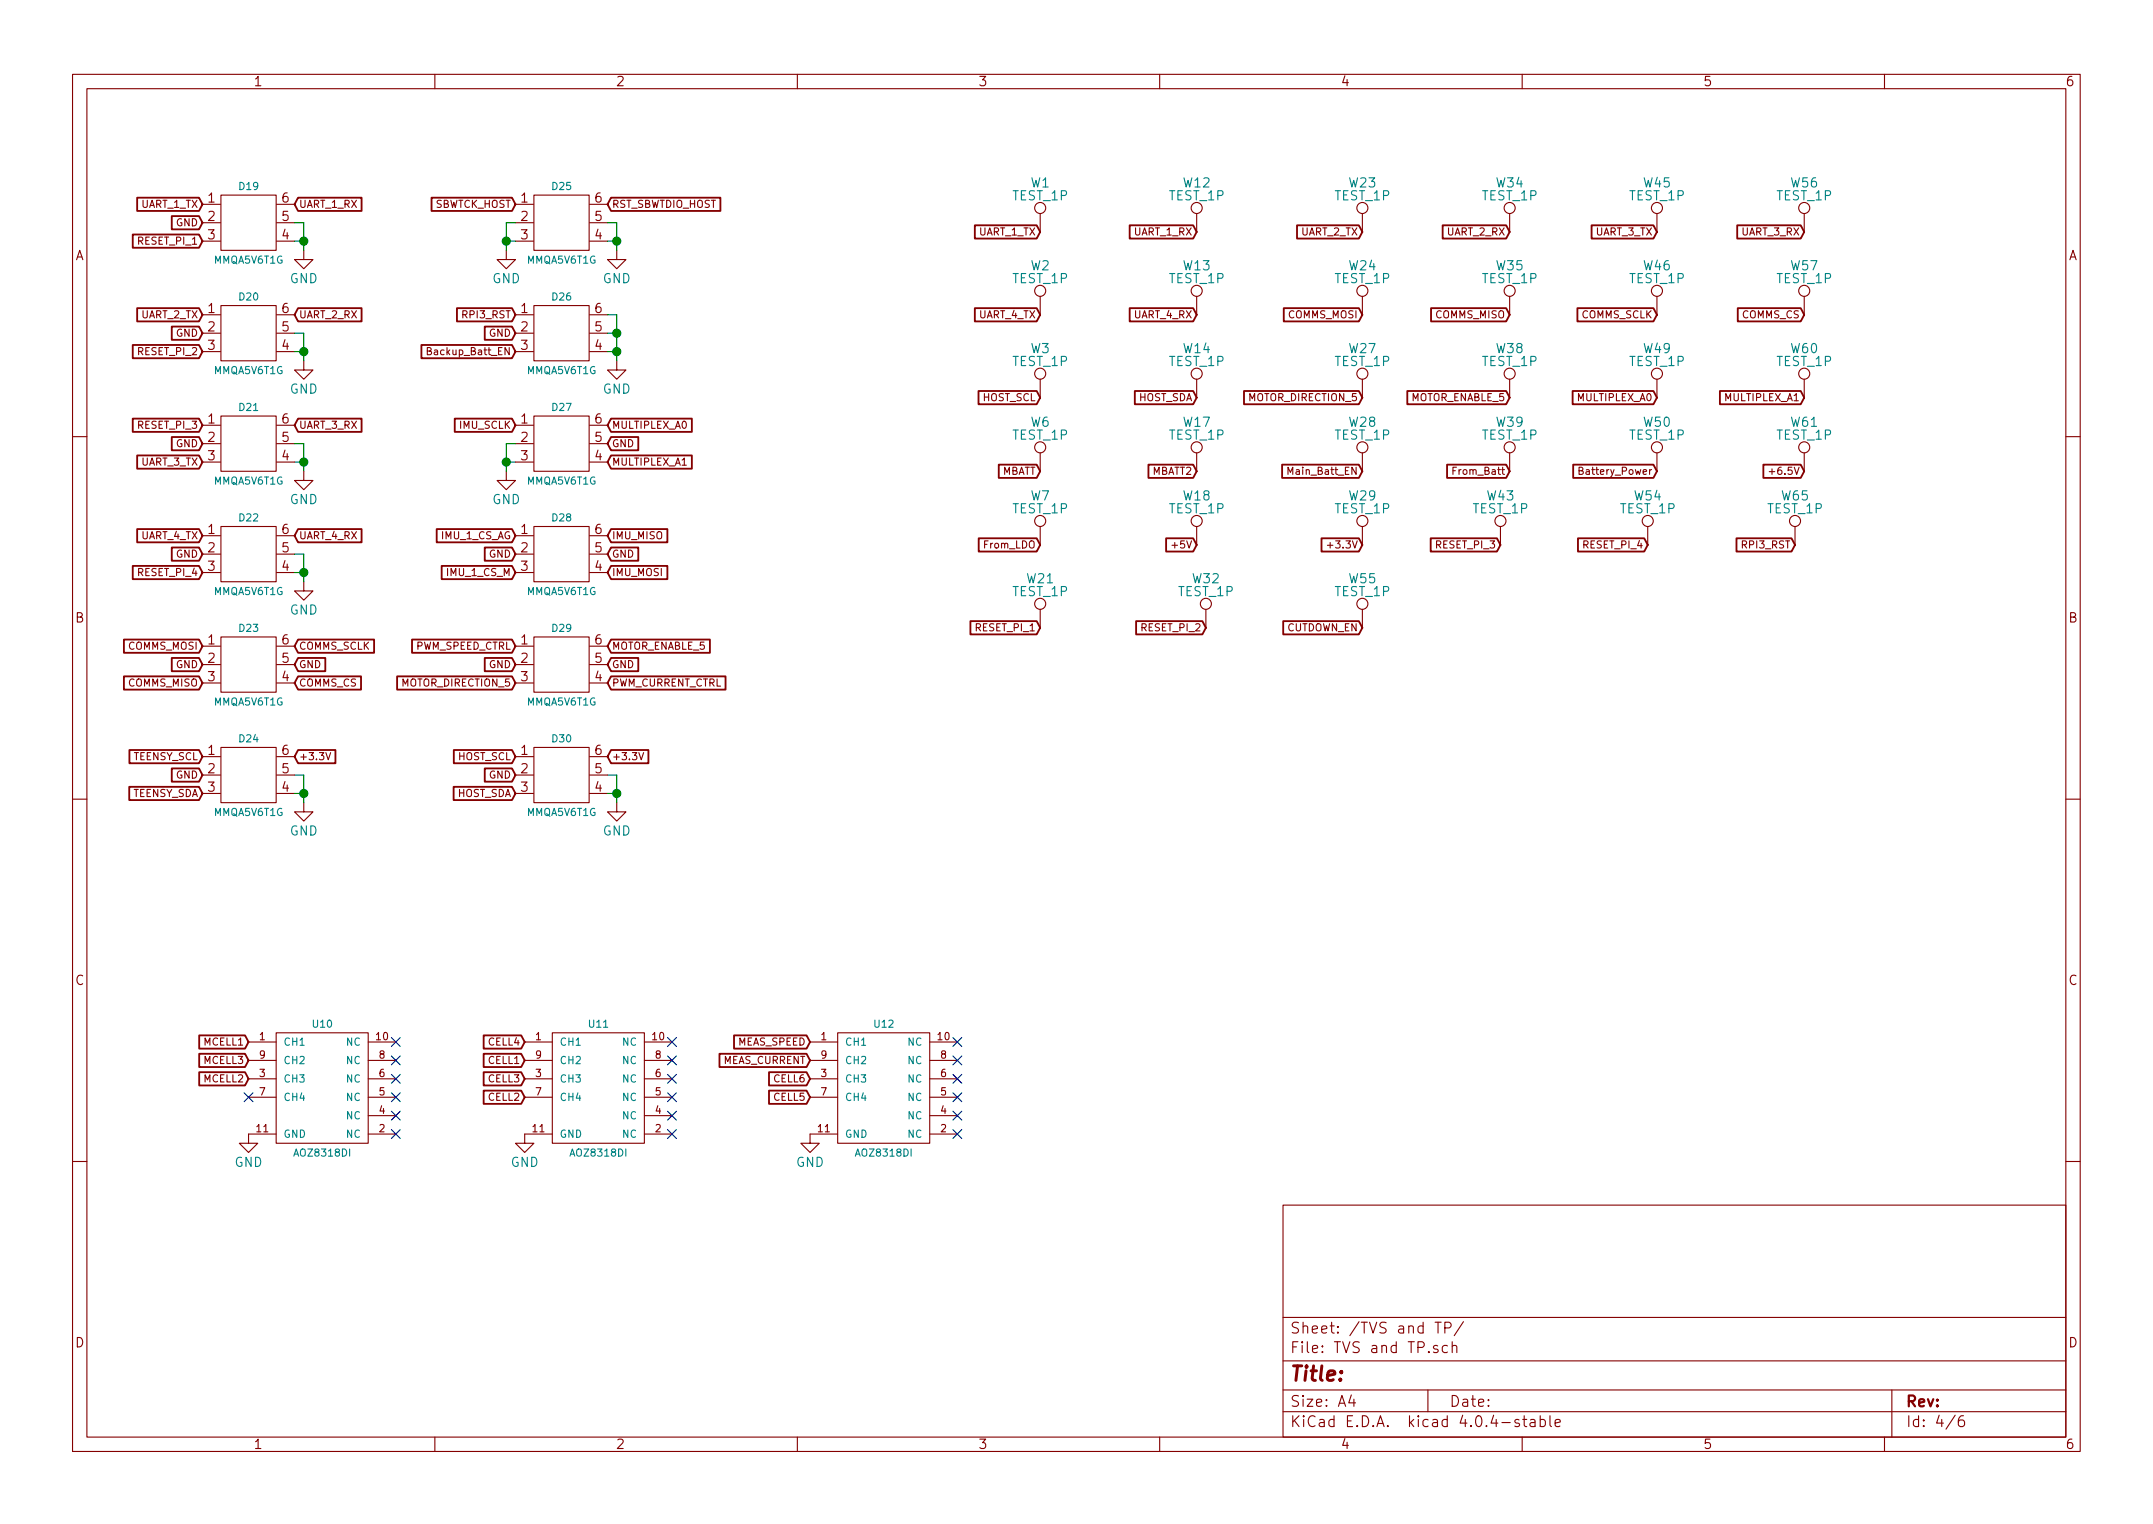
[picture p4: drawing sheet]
EESchema Schematic File Version 2
LIBS:DAQCS_Rev1-rescue
LIBS:power
LIBS:device
LIBS:transistors
LIBS:conn
LIBS:linear
LIBS:regul
LIBS:74xx
LIBS:cmos4000
LIBS:adc-dac
LIBS:memory
LIBS:xilinx
LIBS:microcontrollers
LIBS:dsp
LIBS:microchip
LIBS:analog_switches
LIBS:motorola
LIBS:texas
LIBS:intel
LIBS:audio
LIBS:interface
LIBS:digital-audio
LIBS:philips
LIBS:display
LIBS:cypress
LIBS:siliconi
LIBS:opto
LIBS:atmel
LIBS:contrib
LIBS:valves
LIBS:msp430fr4994
LIBS:asemb-24mhz-xy-t
LIBS:pct2075d,118
LIBS:ms560702ba03-50
LIBS:lsm9ds1
LIBS:adg704brmz
LIBS:lt3481
LIBS:az2117h
LIBS:lt8609
LIBS:ltc2992
LIBS:TVS_Small
LIBS:tvsSmall
LIBS:mmqa5v6t1g
LIBS:led_x2_3pin
LIBS:bme280
LIBS:aoz8318di
LIBS:switch_dpdt
LIBS:SWITCH_3PDT
LIBS:teensy3_6-OuterHeadersOnly
LIBS:mounting_hole_eighth_inch
EELAYER 25 0
EELAYER END
$Descr A4 11693 8268
encoding utf-8
Sheet 4 6
Title ""
Date ""
Rev ""
Comp ""
Comment1 ""
Comment2 ""
Comment3 ""
Comment4 ""
$EndDescr
$Comp
L MMQA5V6T1G D19
U 1 1
P 1350 1200
F 0 "D19" H 1350 1400 39  0000 C CNN
F 1 "MMQA5V6T1G" H 1350 1000 39  0000 C CNN
F 2 "Dans_Parts:SC-74" H 1350 1200 39  0001 C CNN
F 3 "" H 1350 1200 39  0001 C CNN
	1    1350 1200
	1    0    0    -1  
$EndComp
Text GLabel 1100 1100 0    39   Input ~ 0
UART_1_TX
Text GLabel 1600 1100 2    39   Input ~ 0
UART_1_RX
Text GLabel 1100 1300 0    39   Input ~ 0
RESET_PI_1
$Comp
L GND #PWR060
U 1 1
P 1650 1350
F 0 "#PWR060" H 1650 1100 50  0001 C CNN
F 1 "GND" H 1650 1200 50  0000 C CNN
F 2 "" H 1650 1350 50  0000 C CNN
F 3 "" H 1650 1350 50  0000 C CNN
	1    1650 1350
	1    0    0    -1  
$EndComp
Wire Wire Line
	1650 1200 1650 1350
Wire Wire Line
	1650 1200 1600 1200
Wire Wire Line
	1600 1300 1650 1300
Connection ~ 1650 1300
Text GLabel 1100 1200 0    39   Input ~ 0
GND
$Comp
L MMQA5V6T1G D20
U 1 1
P 1350 1800
F 0 "D20" H 1350 2000 39  0000 C CNN
F 1 "MMQA5V6T1G" H 1350 1600 39  0000 C CNN
F 2 "Dans_Parts:SC-74" H 1350 1800 39  0001 C CNN
F 3 "" H 1350 1800 39  0001 C CNN
	1    1350 1800
	1    0    0    -1  
$EndComp
Text GLabel 1100 1700 0    39   Input ~ 0
UART_2_TX
Text GLabel 1600 1700 2    39   Input ~ 0
UART_2_RX
Text GLabel 1100 1900 0    39   Input ~ 0
RESET_PI_2
$Comp
L GND #PWR061
U 1 1
P 1650 1950
F 0 "#PWR061" H 1650 1700 50  0001 C CNN
F 1 "GND" H 1650 1800 50  0000 C CNN
F 2 "" H 1650 1950 50  0000 C CNN
F 3 "" H 1650 1950 50  0000 C CNN
	1    1650 1950
	1    0    0    -1  
$EndComp
Wire Wire Line
	1650 1800 1650 1950
Wire Wire Line
	1650 1800 1600 1800
Wire Wire Line
	1600 1900 1650 1900
Connection ~ 1650 1900
Text GLabel 1100 1800 0    39   Input ~ 0
GND
$Comp
L MMQA5V6T1G D21
U 1 1
P 1350 2400
F 0 "D21" H 1350 2600 39  0000 C CNN
F 1 "MMQA5V6T1G" H 1350 2200 39  0000 C CNN
F 2 "Dans_Parts:SC-74" H 1350 2400 39  0001 C CNN
F 3 "" H 1350 2400 39  0001 C CNN
	1    1350 2400
	1    0    0    -1  
$EndComp
Text GLabel 1100 2500 0    39   Input ~ 0
UART_3_TX
Text GLabel 1600 2300 2    39   Input ~ 0
UART_3_RX
Text GLabel 1100 2300 0    39   Input ~ 0
RESET_PI_3
$Comp
L GND #PWR062
U 1 1
P 1650 2550
F 0 "#PWR062" H 1650 2300 50  0001 C CNN
F 1 "GND" H 1650 2400 50  0000 C CNN
F 2 "" H 1650 2550 50  0000 C CNN
F 3 "" H 1650 2550 50  0000 C CNN
	1    1650 2550
	1    0    0    -1  
$EndComp
Wire Wire Line
	1650 2400 1650 2550
Wire Wire Line
	1650 2400 1600 2400
Wire Wire Line
	1600 2500 1650 2500
Connection ~ 1650 2500
Text GLabel 1100 2400 0    39   Input ~ 0
GND
$Comp
L MMQA5V6T1G D22
U 1 1
P 1350 3000
F 0 "D22" H 1350 3200 39  0000 C CNN
F 1 "MMQA5V6T1G" H 1350 2800 39  0000 C CNN
F 2 "Dans_Parts:SC-74" H 1350 3000 39  0001 C CNN
F 3 "" H 1350 3000 39  0001 C CNN
	1    1350 3000
	1    0    0    -1  
$EndComp
Text GLabel 1100 2900 0    39   Input ~ 0
UART_4_TX
Text GLabel 1600 2900 2    39   Input ~ 0
UART_4_RX
Text GLabel 1100 3100 0    39   Input ~ 0
RESET_PI_4
$Comp
L GND #PWR063
U 1 1
P 1650 3150
F 0 "#PWR063" H 1650 2900 50  0001 C CNN
F 1 "GND" H 1650 3000 50  0000 C CNN
F 2 "" H 1650 3150 50  0000 C CNN
F 3 "" H 1650 3150 50  0000 C CNN
	1    1650 3150
	1    0    0    -1  
$EndComp
Wire Wire Line
	1650 3000 1650 3150
Wire Wire Line
	1650 3000 1600 3000
Wire Wire Line
	1600 3100 1650 3100
Connection ~ 1650 3100
Text GLabel 1100 3000 0    39   Input ~ 0
GND
$Comp
L MMQA5V6T1G D23
U 1 1
P 1350 3600
F 0 "D23" H 1350 3800 39  0000 C CNN
F 1 "MMQA5V6T1G" H 1350 3400 39  0000 C CNN
F 2 "Dans_Parts:SC-74" H 1350 3600 39  0001 C CNN
F 3 "" H 1350 3600 39  0001 C CNN
	1    1350 3600
	1    0    0    -1  
$EndComp
Text GLabel 1100 3500 0    39   Input ~ 0
COMMS_MOSI
Text GLabel 1600 3500 2    39   Input ~ 0
COMMS_SCLK
Text GLabel 1100 3700 0    39   Input ~ 0
COMMS_MISO
Text GLabel 1100 3600 0    39   Input ~ 0
GND
Text GLabel 1600 3700 2    39   Input ~ 0
COMMS_CS
Text GLabel 1600 3600 2    39   Input ~ 0
GND
$Comp
L MMQA5V6T1G D24
U 1 1
P 1350 4200
F 0 "D24" H 1350 4400 39  0000 C CNN
F 1 "MMQA5V6T1G" H 1350 4000 39  0000 C CNN
F 2 "Dans_Parts:SC-74" H 1350 4200 39  0001 C CNN
F 3 "" H 1350 4200 39  0001 C CNN
	1    1350 4200
	1    0    0    -1  
$EndComp
Text GLabel 1100 4300 0    39   Input ~ 0
TEENSY_SDA
Text GLabel 1100 4200 0    39   Input ~ 0
GND
$Comp
L GND #PWR064
U 1 1
P 1650 4350
F 0 "#PWR064" H 1650 4100 50  0001 C CNN
F 1 "GND" H 1650 4200 50  0000 C CNN
F 2 "" H 1650 4350 50  0000 C CNN
F 3 "" H 1650 4350 50  0000 C CNN
	1    1650 4350
	1    0    0    -1  
$EndComp
Wire Wire Line
	1650 4200 1650 4350
Wire Wire Line
	1650 4300 1600 4300
Wire Wire Line
	1600 4200 1650 4200
Connection ~ 1650 4300
Text GLabel 1100 4100 0    39   Input ~ 0
TEENSY_SCL
$Comp
L MMQA5V6T1G D30
U 1 1
P 3050 4200
F 0 "D30" H 3050 4400 39  0000 C CNN
F 1 "MMQA5V6T1G" H 3050 4000 39  0000 C CNN
F 2 "Dans_Parts:SC-74" H 3050 4200 39  0001 C CNN
F 3 "" H 3050 4200 39  0001 C CNN
	1    3050 4200
	1    0    0    -1  
$EndComp
Text GLabel 2800 4300 0    39   Input ~ 0
HOST_SDA
Text GLabel 2800 4200 0    39   Input ~ 0
GND
$Comp
L GND #PWR065
U 1 1
P 3350 4350
F 0 "#PWR065" H 3350 4100 50  0001 C CNN
F 1 "GND" H 3350 4200 50  0000 C CNN
F 2 "" H 3350 4350 50  0000 C CNN
F 3 "" H 3350 4350 50  0000 C CNN
	1    3350 4350
	1    0    0    -1  
$EndComp
Wire Wire Line
	3350 4200 3350 4350
Wire Wire Line
	3350 4300 3300 4300
Wire Wire Line
	3300 4200 3350 4200
Connection ~ 3350 4300
Text GLabel 2800 4100 0    39   Input ~ 0
HOST_SCL
$Comp
L MMQA5V6T1G D29
U 1 1
P 3050 3600
F 0 "D29" H 3050 3800 39  0000 C CNN
F 1 "MMQA5V6T1G" H 3050 3400 39  0000 C CNN
F 2 "Dans_Parts:SC-74" H 3050 3600 39  0001 C CNN
F 3 "" H 3050 3600 39  0001 C CNN
	1    3050 3600
	1    0    0    -1  
$EndComp
Text GLabel 2800 3500 0    39   Input ~ 0
PWM_SPEED_CTRL
Text GLabel 3300 3500 2    39   Input ~ 0
MOTOR_ENABLE_5
Text GLabel 3300 3700 2    39   Input ~ 0
PWM_CURRENT_CTRL
Text GLabel 2800 3600 0    39   Input ~ 0
GND
Text GLabel 2800 3700 0    39   Input ~ 0
MOTOR_DIRECTION_5
Text GLabel 3300 3600 2    39   Input ~ 0
GND
$Comp
L MMQA5V6T1G D25
U 1 1
P 3050 1200
F 0 "D25" H 3050 1400 39  0000 C CNN
F 1 "MMQA5V6T1G" H 3050 1000 39  0000 C CNN
F 2 "Dans_Parts:SC-74" H 3050 1200 39  0001 C CNN
F 3 "" H 3050 1200 39  0001 C CNN
	1    3050 1200
	1    0    0    -1  
$EndComp
Text GLabel 2800 1100 0    39   Input ~ 0
SBWTCK_HOST
Text GLabel 3300 1100 2    39   Input ~ 0
RST_SBWTDIO_HOST
$Comp
L GND #PWR066
U 1 1
P 3350 1350
F 0 "#PWR066" H 3350 1100 50  0001 C CNN
F 1 "GND" H 3350 1200 50  0000 C CNN
F 2 "" H 3350 1350 50  0000 C CNN
F 3 "" H 3350 1350 50  0000 C CNN
	1    3350 1350
	1    0    0    -1  
$EndComp
Wire Wire Line
	3350 1200 3350 1350
Wire Wire Line
	3350 1200 3300 1200
Wire Wire Line
	3300 1300 3350 1300
Connection ~ 3350 1300
$Comp
L GND #PWR067
U 1 1
P 2750 1350
F 0 "#PWR067" H 2750 1100 50  0001 C CNN
F 1 "GND" H 2750 1200 50  0000 C CNN
F 2 "" H 2750 1350 50  0000 C CNN
F 3 "" H 2750 1350 50  0000 C CNN
	1    2750 1350
	1    0    0    -1  
$EndComp
Wire Wire Line
	2800 1200 2750 1200
Wire Wire Line
	2750 1200 2750 1350
Wire Wire Line
	2750 1300 2800 1300
Connection ~ 2750 1300
$Comp
L MMQA5V6T1G D28
U 1 1
P 3050 3000
F 0 "D28" H 3050 3200 39  0000 C CNN
F 1 "MMQA5V6T1G" H 3050 2800 39  0000 C CNN
F 2 "Dans_Parts:SC-74" H 3050 3000 39  0001 C CNN
F 3 "" H 3050 3000 39  0001 C CNN
	1    3050 3000
	1    0    0    -1  
$EndComp
Text GLabel 2800 2900 0    39   Input ~ 0
IMU_1_CS_AG
Text GLabel 3300 3100 2    39   Input ~ 0
IMU_MOSI
Text GLabel 2800 3100 0    39   Input ~ 0
IMU_1_CS_M
Text GLabel 2800 3000 0    39   Input ~ 0
GND
Text GLabel 3300 2900 2    39   Input ~ 0
IMU_MISO
Text GLabel 3300 3000 2    39   Input ~ 0
GND
$Comp
L MMQA5V6T1G D27
U 1 1
P 3050 2400
F 0 "D27" H 3050 2600 39  0000 C CNN
F 1 "MMQA5V6T1G" H 3050 2200 39  0000 C CNN
F 2 "Dans_Parts:SC-74" H 3050 2400 39  0001 C CNN
F 3 "" H 3050 2400 39  0001 C CNN
	1    3050 2400
	1    0    0    -1  
$EndComp
Text GLabel 3300 2300 2    39   Input ~ 0
MULTIPLEX_A0
Text GLabel 3300 2500 2    39   Input ~ 0
MULTIPLEX_A1
Text GLabel 3300 2400 2    39   Input ~ 0
GND
$Comp
L GND #PWR068
U 1 1
P 2750 2550
F 0 "#PWR068" H 2750 2300 50  0001 C CNN
F 1 "GND" H 2750 2400 50  0000 C CNN
F 2 "" H 2750 2550 50  0000 C CNN
F 3 "" H 2750 2550 50  0000 C CNN
	1    2750 2550
	1    0    0    -1  
$EndComp
Wire Wire Line
	2750 2550 2750 2400
Wire Wire Line
	2750 2400 2800 2400
Wire Wire Line
	2800 2500 2750 2500
Connection ~ 2750 2500
$Comp
L MMQA5V6T1G D26
U 1 1
P 3050 1800
F 0 "D26" H 3050 2000 39  0000 C CNN
F 1 "MMQA5V6T1G" H 3050 1600 39  0000 C CNN
F 2 "Dans_Parts:SC-74" H 3050 1800 39  0001 C CNN
F 3 "" H 3050 1800 39  0001 C CNN
	1    3050 1800
	1    0    0    -1  
$EndComp
Text GLabel 2800 1700 0    39   Input ~ 0
RPI3_RST
Text GLabel 2800 1800 0    39   Input ~ 0
GND
Text GLabel 2800 1900 0    39   Input ~ 0
Backup_Batt_EN
$Comp
L GND #PWR069
U 1 1
P 3350 1950
F 0 "#PWR069" H 3350 1700 50  0001 C CNN
F 1 "GND" H 3350 1800 50  0000 C CNN
F 2 "" H 3350 1950 50  0000 C CNN
F 3 "" H 3350 1950 50  0000 C CNN
	1    3350 1950
	1    0    0    -1  
$EndComp
Wire Wire Line
	3350 1700 3350 1950
Wire Wire Line
	3350 1800 3300 1800
Wire Wire Line
	3300 1900 3350 1900
Connection ~ 3350 1900
Text GLabel 1600 4100 2    39   Input ~ 0
+3.3V
Text GLabel 3300 4100 2    39   Input ~ 0
+3.3V
$Comp
L AOZ8318DI U10
U 1 1
P 1750 5850
F 0 "U10" H 1750 6150 39  0000 C CNN
F 1 "AOZ8318DI" H 1750 5450 39  0000 C CNN
F 2 "Dans_Parts:DFN-10-CenterPad" H 1750 5850 39  0001 C CNN
F 3 "" H 1750 5850 39  0001 C CNN
	1    1750 5850
	1    0    0    -1  
$EndComp
$Comp
L AOZ8318DI U11
U 1 1
P 3250 5850
F 0 "U11" H 3250 6150 39  0000 C CNN
F 1 "AOZ8318DI" H 3250 5450 39  0000 C CNN
F 2 "Dans_Parts:DFN-10-CenterPad" H 3250 5850 39  0001 C CNN
F 3 "" H 3250 5850 39  0001 C CNN
	1    3250 5850
	1    0    0    -1  
$EndComp
$Comp
L GND #PWR070
U 1 1
P 1350 6150
F 0 "#PWR070" H 1350 5900 50  0001 C CNN
F 1 "GND" H 1350 6000 50  0000 C CNN
F 2 "" H 1350 6150 50  0000 C CNN
F 3 "" H 1350 6150 50  0000 C CNN
	1    1350 6150
	1    0    0    -1  
$EndComp
$Comp
L GND #PWR071
U 1 1
P 2850 6150
F 0 "#PWR071" H 2850 5900 50  0001 C CNN
F 1 "GND" H 2850 6000 50  0000 C CNN
F 2 "" H 2850 6150 50  0000 C CNN
F 3 "" H 2850 6150 50  0000 C CNN
	1    2850 6150
	1    0    0    -1  
$EndComp
NoConn ~ 2150 5650
NoConn ~ 2150 5750
NoConn ~ 2150 5850
NoConn ~ 2150 5950
NoConn ~ 2150 6050
NoConn ~ 2150 6150
NoConn ~ 3650 5650
NoConn ~ 3650 5750
NoConn ~ 3650 5850
NoConn ~ 3650 5950
NoConn ~ 3650 6050
NoConn ~ 3650 6150
Text GLabel 1350 5650 0    39   Input ~ 0
MCELL1
Text GLabel 1350 5850 0    39   Input ~ 0
MCELL2
Text GLabel 1350 5750 0    39   Input ~ 0
MCELL3
Text GLabel 2850 5750 0    39   Input ~ 0
CELL1
Text GLabel 2850 5950 0    39   Input ~ 0
CELL2
Text GLabel 2850 5850 0    39   Input ~ 0
CELL3
Text GLabel 2850 5650 0    39   Input ~ 0
CELL4
Text GLabel 4400 5950 0    39   Input ~ 0
CELL5
$Comp
L AOZ8318DI U12
U 1 1
P 4800 5850
F 0 "U12" H 4800 6150 39  0000 C CNN
F 1 "AOZ8318DI" H 4800 5450 39  0000 C CNN
F 2 "Dans_Parts:DFN-10-CenterPad" H 4800 5850 39  0001 C CNN
F 3 "" H 4800 5850 39  0001 C CNN
	1    4800 5850
	1    0    0    -1  
$EndComp
$Comp
L GND #PWR072
U 1 1
P 4400 6150
F 0 "#PWR072" H 4400 5900 50  0001 C CNN
F 1 "GND" H 4400 6000 50  0000 C CNN
F 2 "" H 4400 6150 50  0000 C CNN
F 3 "" H 4400 6150 50  0000 C CNN
	1    4400 6150
	1    0    0    -1  
$EndComp
NoConn ~ 5200 5650
NoConn ~ 5200 5750
NoConn ~ 5200 5850
NoConn ~ 5200 5950
NoConn ~ 5200 6050
NoConn ~ 5200 6150
Text GLabel 4400 5850 0    39   Input ~ 0
CELL6
Text GLabel 4400 5750 0    39   Input ~ 0
MEAS_CURRENT
Text GLabel 4400 5650 0    39   Input ~ 0
MEAS_SPEED
Wire Wire Line
	3300 1700 3350 1700
Connection ~ 3350 1800
NoConn ~ 1350 5950
Text GLabel 2800 2300 0    39   Input ~ 0
IMU_SCLK
$Comp
L TEST_1P W1
U 1 1
P 5650 1250
F 0 "W1" H 5650 1520 50  0000 C CNN
F 1 "TEST_1P" H 5650 1450 50  0000 C CNN
F 2 "Connect:PINTST" H 5850 1250 50  0001 C CNN
F 3 "" H 5850 1250 50  0000 C CNN
	1    5650 1250
	1    0    0    -1  
$EndComp
$Comp
L TEST_1P W12
U 1 1
P 6500 1250
F 0 "W12" H 6500 1520 50  0000 C CNN
F 1 "TEST_1P" H 6500 1450 50  0000 C CNN
F 2 "Connect:PINTST" H 6700 1250 50  0001 C CNN
F 3 "" H 6700 1250 50  0000 C CNN
	1    6500 1250
	1    0    0    -1  
$EndComp
$Comp
L TEST_1P W23
U 1 1
P 7400 1250
F 0 "W23" H 7400 1520 50  0000 C CNN
F 1 "TEST_1P" H 7400 1450 50  0000 C CNN
F 2 "Connect:PINTST" H 7600 1250 50  0001 C CNN
F 3 "" H 7600 1250 50  0000 C CNN
	1    7400 1250
	1    0    0    -1  
$EndComp
$Comp
L TEST_1P W34
U 1 1
P 8200 1250
F 0 "W34" H 8200 1520 50  0000 C CNN
F 1 "TEST_1P" H 8200 1450 50  0000 C CNN
F 2 "Connect:PINTST" H 8400 1250 50  0001 C CNN
F 3 "" H 8400 1250 50  0000 C CNN
	1    8200 1250
	1    0    0    -1  
$EndComp
$Comp
L TEST_1P W2
U 1 1
P 5650 1700
F 0 "W2" H 5650 1970 50  0000 C CNN
F 1 "TEST_1P" H 5650 1900 50  0000 C CNN
F 2 "Connect:PINTST" H 5850 1700 50  0001 C CNN
F 3 "" H 5850 1700 50  0000 C CNN
	1    5650 1700
	1    0    0    -1  
$EndComp
$Comp
L TEST_1P W13
U 1 1
P 6500 1700
F 0 "W13" H 6500 1970 50  0000 C CNN
F 1 "TEST_1P" H 6500 1900 50  0000 C CNN
F 2 "Connect:PINTST" H 6700 1700 50  0001 C CNN
F 3 "" H 6700 1700 50  0000 C CNN
	1    6500 1700
	1    0    0    -1  
$EndComp
$Comp
L TEST_1P W24
U 1 1
P 7400 1700
F 0 "W24" H 7400 1970 50  0000 C CNN
F 1 "TEST_1P" H 7400 1900 50  0000 C CNN
F 2 "Connect:PINTST" H 7600 1700 50  0001 C CNN
F 3 "" H 7600 1700 50  0000 C CNN
	1    7400 1700
	1    0    0    -1  
$EndComp
$Comp
L TEST_1P W35
U 1 1
P 8200 1700
F 0 "W35" H 8200 1970 50  0000 C CNN
F 1 "TEST_1P" H 8200 1900 50  0000 C CNN
F 2 "Connect:PINTST" H 8400 1700 50  0001 C CNN
F 3 "" H 8400 1700 50  0000 C CNN
	1    8200 1700
	1    0    0    -1  
$EndComp
$Comp
L TEST_1P W45
U 1 1
P 9000 1250
F 0 "W45" H 9000 1520 50  0000 C CNN
F 1 "TEST_1P" H 9000 1450 50  0000 C CNN
F 2 "Connect:PINTST" H 9200 1250 50  0001 C CNN
F 3 "" H 9200 1250 50  0000 C CNN
	1    9000 1250
	1    0    0    -1  
$EndComp
$Comp
L TEST_1P W56
U 1 1
P 9800 1250
F 0 "W56" H 9800 1520 50  0000 C CNN
F 1 "TEST_1P" H 9800 1450 50  0000 C CNN
F 2 "Connect:PINTST" H 10000 1250 50  0001 C CNN
F 3 "" H 10000 1250 50  0000 C CNN
	1    9800 1250
	1    0    0    -1  
$EndComp
$Comp
L TEST_1P W46
U 1 1
P 9000 1700
F 0 "W46" H 9000 1970 50  0000 C CNN
F 1 "TEST_1P" H 9000 1900 50  0000 C CNN
F 2 "Connect:PINTST" H 9200 1700 50  0001 C CNN
F 3 "" H 9200 1700 50  0000 C CNN
	1    9000 1700
	1    0    0    -1  
$EndComp
$Comp
L TEST_1P W57
U 1 1
P 9800 1700
F 0 "W57" H 9800 1970 50  0000 C CNN
F 1 "TEST_1P" H 9800 1900 50  0000 C CNN
F 2 "Connect:PINTST" H 10000 1700 50  0001 C CNN
F 3 "" H 10000 1700 50  0000 C CNN
	1    9800 1700
	1    0    0    -1  
$EndComp
$Comp
L TEST_1P W3
U 1 1
P 5650 2150
F 0 "W3" H 5650 2420 50  0000 C CNN
F 1 "TEST_1P" H 5650 2350 50  0000 C CNN
F 2 "Connect:PINTST" H 5850 2150 50  0001 C CNN
F 3 "" H 5850 2150 50  0000 C CNN
	1    5650 2150
	1    0    0    -1  
$EndComp
$Comp
L TEST_1P W14
U 1 1
P 6500 2150
F 0 "W14" H 6500 2420 50  0000 C CNN
F 1 "TEST_1P" H 6500 2350 50  0000 C CNN
F 2 "Connect:PINTST" H 6700 2150 50  0001 C CNN
F 3 "" H 6700 2150 50  0000 C CNN
	1    6500 2150
	1    0    0    -1  
$EndComp
Text GLabel 5650 1250 0    39   Input ~ 0
UART_1_TX
Text GLabel 6500 1250 0    39   Input ~ 0
UART_1_RX
Text GLabel 7400 1250 0    39   Input ~ 0
UART_2_TX
Text GLabel 8200 1250 0    39   Input ~ 0
UART_2_RX
Text GLabel 9000 1250 0    39   Input ~ 0
UART_3_TX
Text GLabel 9800 1250 0    39   Input ~ 0
UART_3_RX
Text GLabel 5650 1700 0    39   Input ~ 0
UART_4_TX
Text GLabel 6500 1700 0    39   Input ~ 0
UART_4_RX
Text GLabel 7400 1700 0    39   Input ~ 0
COMMS_MOSI
Text GLabel 8200 1700 0    39   Input ~ 0
COMMS_MISO
Text GLabel 9000 1700 0    39   Input ~ 0
COMMS_SCLK
Text GLabel 9800 1700 0    39   Input ~ 0
COMMS_CS
Text GLabel 5650 2150 0    39   Input ~ 0
HOST_SCL
Text GLabel 6500 2150 0    39   Input ~ 0
HOST_SDA
$Comp
L TEST_1P W38
U 1 1
P 8200 2150
F 0 "W38" H 8200 2420 50  0000 C CNN
F 1 "TEST_1P" H 8200 2350 50  0000 C CNN
F 2 "Connect:PINTST" H 8400 2150 50  0001 C CNN
F 3 "" H 8400 2150 50  0000 C CNN
	1    8200 2150
	1    0    0    -1  
$EndComp
$Comp
L TEST_1P W49
U 1 1
P 9000 2150
F 0 "W49" H 9000 2420 50  0000 C CNN
F 1 "TEST_1P" H 9000 2350 50  0000 C CNN
F 2 "Connect:PINTST" H 9200 2150 50  0001 C CNN
F 3 "" H 9200 2150 50  0000 C CNN
	1    9000 2150
	1    0    0    -1  
$EndComp
$Comp
L TEST_1P W60
U 1 1
P 9800 2150
F 0 "W60" H 9800 2420 50  0000 C CNN
F 1 "TEST_1P" H 9800 2350 50  0000 C CNN
F 2 "Connect:PINTST" H 10000 2150 50  0001 C CNN
F 3 "" H 10000 2150 50  0000 C CNN
	1    9800 2150
	1    0    0    -1  
$EndComp
$Comp
L TEST_1P W6
U 1 1
P 5650 2550
F 0 "W6" H 5650 2820 50  0000 C CNN
F 1 "TEST_1P" H 5650 2750 50  0000 C CNN
F 2 "Connect:PINTST" H 5850 2550 50  0001 C CNN
F 3 "" H 5850 2550 50  0000 C CNN
	1    5650 2550
	1    0    0    -1  
$EndComp
$Comp
L TEST_1P W17
U 1 1
P 6500 2550
F 0 "W17" H 6500 2820 50  0000 C CNN
F 1 "TEST_1P" H 6500 2750 50  0000 C CNN
F 2 "Connect:PINTST" H 6700 2550 50  0001 C CNN
F 3 "" H 6700 2550 50  0000 C CNN
	1    6500 2550
	1    0    0    -1  
$EndComp
$Comp
L TEST_1P W28
U 1 1
P 7400 2550
F 0 "W28" H 7400 2820 50  0000 C CNN
F 1 "TEST_1P" H 7400 2750 50  0000 C CNN
F 2 "Connect:PINTST" H 7600 2550 50  0001 C CNN
F 3 "" H 7600 2550 50  0000 C CNN
	1    7400 2550
	1    0    0    -1  
$EndComp
$Comp
L TEST_1P W39
U 1 1
P 8200 2550
F 0 "W39" H 8200 2820 50  0000 C CNN
F 1 "TEST_1P" H 8200 2750 50  0000 C CNN
F 2 "Connect:PINTST" H 8400 2550 50  0001 C CNN
F 3 "" H 8400 2550 50  0000 C CNN
	1    8200 2550
	1    0    0    -1  
$EndComp
$Comp
L TEST_1P W50
U 1 1
P 9000 2550
F 0 "W50" H 9000 2820 50  0000 C CNN
F 1 "TEST_1P" H 9000 2750 50  0000 C CNN
F 2 "Connect:PINTST" H 9200 2550 50  0001 C CNN
F 3 "" H 9200 2550 50  0000 C CNN
	1    9000 2550
	1    0    0    -1  
$EndComp
$Comp
L TEST_1P W61
U 1 1
P 9800 2550
F 0 "W61" H 9800 2820 50  0000 C CNN
F 1 "TEST_1P" H 9800 2750 50  0000 C CNN
F 2 "Connect:PINTST" H 10000 2550 50  0001 C CNN
F 3 "" H 10000 2550 50  0000 C CNN
	1    9800 2550
	1    0    0    -1  
$EndComp
Text GLabel 8200 2150 0    39   Input ~ 0
MOTOR_ENABLE_5
Text GLabel 9000 2150 0    39   Input ~ 0
MULTIPLEX_A0
Text GLabel 9800 2150 0    39   Input ~ 0
MULTIPLEX_A1
$Comp
L TEST_1P W7
U 1 1
P 5650 2950
F 0 "W7" H 5650 3220 50  0000 C CNN
F 1 "TEST_1P" H 5650 3150 50  0000 C CNN
F 2 "Connect:PINTST" H 5850 2950 50  0001 C CNN
F 3 "" H 5850 2950 50  0000 C CNN
	1    5650 2950
	1    0    0    -1  
$EndComp
$Comp
L TEST_1P W18
U 1 1
P 6500 2950
F 0 "W18" H 6500 3220 50  0000 C CNN
F 1 "TEST_1P" H 6500 3150 50  0000 C CNN
F 2 "Connect:PINTST" H 6700 2950 50  0001 C CNN
F 3 "" H 6700 2950 50  0000 C CNN
	1    6500 2950
	1    0    0    -1  
$EndComp
$Comp
L TEST_1P W29
U 1 1
P 7400 2950
F 0 "W29" H 7400 3220 50  0000 C CNN
F 1 "TEST_1P" H 7400 3150 50  0000 C CNN
F 2 "Connect:PINTST" H 7600 2950 50  0001 C CNN
F 3 "" H 7600 2950 50  0000 C CNN
	1    7400 2950
	1    0    0    -1  
$EndComp
Text GLabel 5650 2550 0    39   Input ~ 0
MBATT
Text GLabel 6500 2550 0    39   Input ~ 0
MBATT2
Text GLabel 7400 2550 0    39   Input ~ 0
Main_Batt_EN
Text GLabel 8200 2550 0    39   Input ~ 0
From_Batt
Text GLabel 9000 2550 0    39   Input ~ 0
Battery_Power
Text GLabel 9800 2550 0    39   Input ~ 0
+6.5V
Text GLabel 5650 2950 0    39   Input ~ 0
From_LDO
Text GLabel 6500 2950 0    39   Input ~ 0
+5V
Text GLabel 7400 2950 0    39   Input ~ 0
+3.3V
$Comp
L TEST_1P W21
U 1 1
P 5650 3400
F 0 "W21" H 5650 3670 50  0000 C CNN
F 1 "TEST_1P" H 5650 3600 50  0000 C CNN
F 2 "Connect:PINTST" H 5850 3400 50  0001 C CNN
F 3 "" H 5850 3400 50  0000 C CNN
	1    5650 3400
	1    0    0    -1  
$EndComp
$Comp
L TEST_1P W32
U 1 1
P 6550 3400
F 0 "W32" H 6550 3670 50  0000 C CNN
F 1 "TEST_1P" H 6550 3600 50  0000 C CNN
F 2 "Connect:PINTST" H 6750 3400 50  0001 C CNN
F 3 "" H 6750 3400 50  0000 C CNN
	1    6550 3400
	1    0    0    -1  
$EndComp
$Comp
L TEST_1P W43
U 1 1
P 8150 2950
F 0 "W43" H 8150 3220 50  0000 C CNN
F 1 "TEST_1P" H 8150 3150 50  0000 C CNN
F 2 "Connect:PINTST" H 8350 2950 50  0001 C CNN
F 3 "" H 8350 2950 50  0000 C CNN
	1    8150 2950
	1    0    0    -1  
$EndComp
$Comp
L TEST_1P W54
U 1 1
P 8950 2950
F 0 "W54" H 8950 3220 50  0000 C CNN
F 1 "TEST_1P" H 8950 3150 50  0000 C CNN
F 2 "Connect:PINTST" H 9150 2950 50  0001 C CNN
F 3 "" H 9150 2950 50  0000 C CNN
	1    8950 2950
	1    0    0    -1  
$EndComp
$Comp
L TEST_1P W65
U 1 1
P 9750 2950
F 0 "W65" H 9750 3220 50  0000 C CNN
F 1 "TEST_1P" H 9750 3150 50  0000 C CNN
F 2 "Connect:PINTST" H 9950 2950 50  0001 C CNN
F 3 "" H 9950 2950 50  0000 C CNN
	1    9750 2950
	1    0    0    -1  
$EndComp
Text GLabel 5650 3400 0    39   Input ~ 0
RESET_PI_1
Text GLabel 6550 3400 0    39   Input ~ 0
RESET_PI_2
Text GLabel 8150 2950 0    39   Input ~ 0
RESET_PI_3
Text GLabel 8950 2950 0    39   Input ~ 0
RESET_PI_4
Text GLabel 9750 2950 0    39   Input ~ 0
RPI3_RST
$Comp
L TEST_1P W55
U 1 1
P 7400 3400
F 0 "W55" H 7400 3670 50  0000 C CNN
F 1 "TEST_1P" H 7400 3600 50  0000 C CNN
F 2 "Connect:PINTST" H 7600 3400 50  0001 C CNN
F 3 "" H 7600 3400 50  0000 C CNN
	1    7400 3400
	1    0    0    -1  
$EndComp
Text GLabel 7400 3400 0    39   Input ~ 0
CUTDOWN_EN
$Comp
L TEST_1P W27
U 1 1
P 7400 2150
F 0 "W27" H 7400 2420 50  0000 C CNN
F 1 "TEST_1P" H 7400 2350 50  0000 C CNN
F 2 "Connect:PINTST" H 7600 2150 50  0001 C CNN
F 3 "" H 7600 2150 50  0000 C CNN
	1    7400 2150
	1    0    0    -1  
$EndComp
Text GLabel 7400 2150 0    39   Input ~ 0
MOTOR_DIRECTION_5
$EndSCHEMATC
